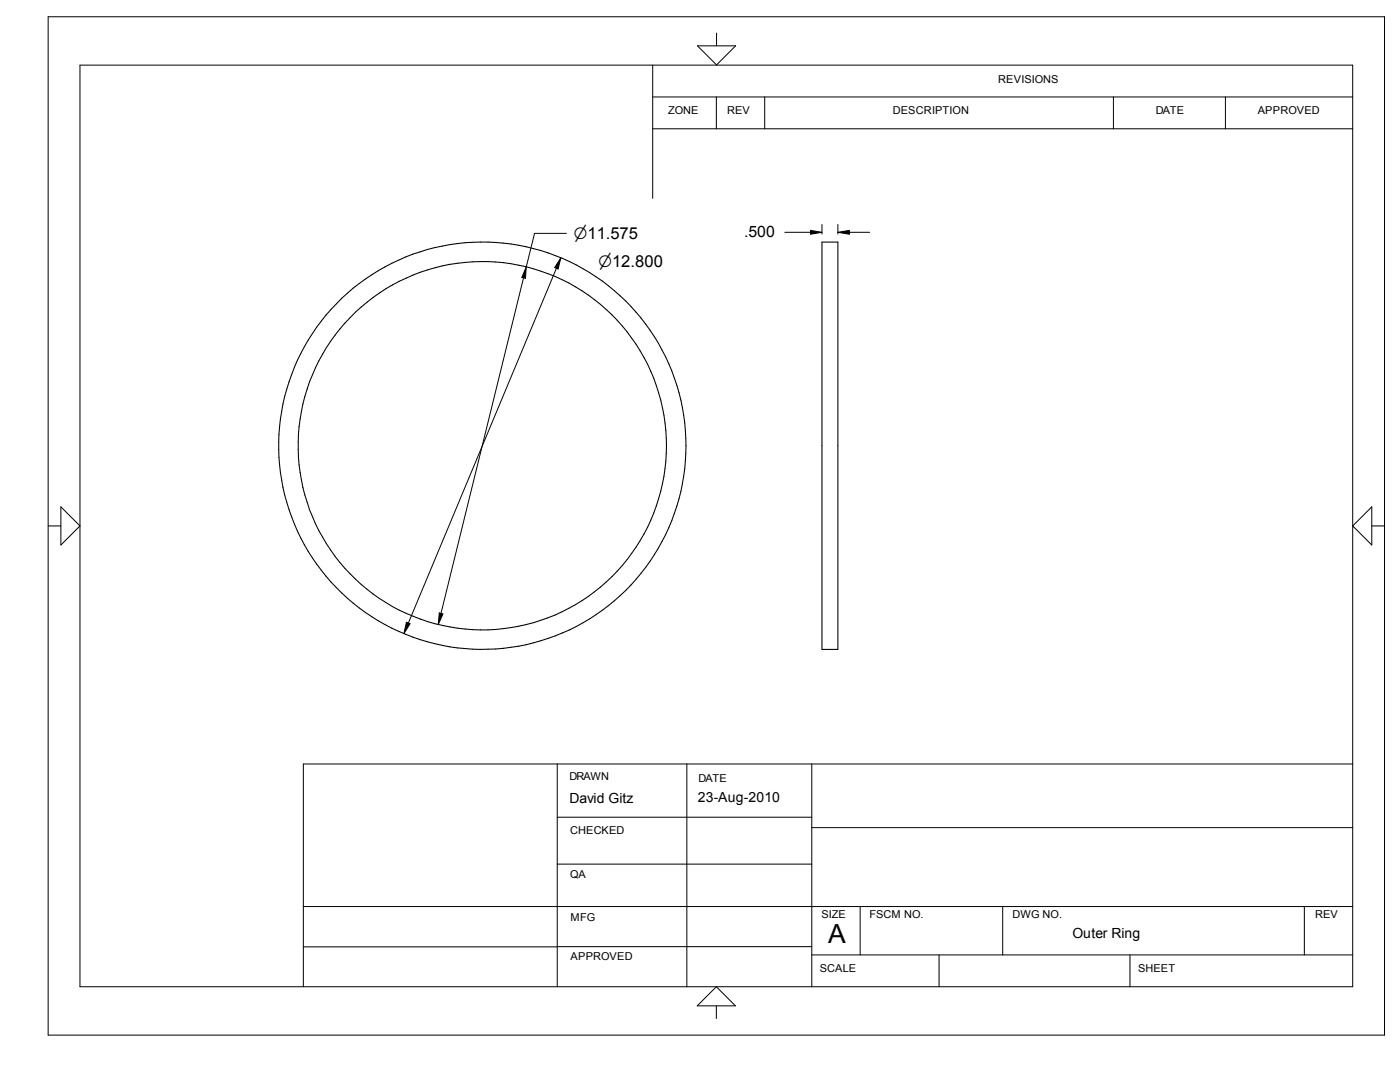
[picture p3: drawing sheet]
<svg xmlns="http://www.w3.org/2000/svg" width="279mm" height="216mm" viewBox="0 0 279 216" stroke-linecap="round" stroke-linejoin="round" font-family="sans-serif">
<g fill="none" stroke="#000" stroke-width=".21">
<path d="M164 48.3h3.2v81.3h-3.2z"/>
<circle cx="96.2" cy="88.9" r="40.6"/>
<circle cx="96.3" cy="88.9" r="36.7"/>
</g>
<g fill="none" stroke="#000" stroke-width=".2">
<path d="M9.6 3.3h266.7v203.2h-266.7zM16 13h254v183.9h-254zM130.3 19.3h139.7M130.3 13v26.6M139.2 9.1h7.6l-3.8 3.9zM143 19.3v6.4M143 6.6v2.5M152.6 19.3v6.4M222.2 19.3v6.4M244.6 19.3v6.4M130.3 25.7h139.7M104.5 55.5l-16.5 66.9"/>
<path d="M105 53.3l-.1 2.2-.8-.1zM111 53.6l-29.5 70.7M111.9 51.4l-.3 .8M111.9 51.4l-.5 2.3-.7-.3zM113 46.6h-6.3l-1.7 6.7M156.6 46.4h5.2M161.8 46l2.2 .4-2.2 .3zM164 44.8v1.9M167.2 44.8v1.9M167.2 46.4l2.3-.4v.7zM169.5 46.4h4.1M9.6 104.9h2.5"/>
<path d="M12.1 101.1l3.9 3.8-3.9 3.9zM273.8 101.1v7.7l-3.8-3.9zM273.8 104.9h2.5M81.1 124.2l.7 .3-1.2 1.9zM87.7 122.3l.7 .2-.9 2.1zM111.2 152.4v44.5M137.1 152.4v44.5M162 152.4v44.5M270 152.4h-209.5v44.5M111.2 172.4h50.8M111.2 163.1h50.8M162 165.1h108"/>
<path d="M60.5 188.9h50.7M60.5 180.9h209.5M111.2 188.9h50.8M143 196.9l3.8 3.8h-7.7zM162 190.5h108M171.7 180.9v9.6M187.4 190.5v6.4M200.1 180.9v9.6M225.5 190.5v6.4M260.3 180.9v9.6M143 200.7v2.5"/>
</g>
<path d="M104.1 53.4h.9v2.1h-.9zM110.7 51.5h1.2v2.2h-1.2zM161.8 46h2.2v.7h-2.2zM167.2 46h2.3v.7h-2.3zM80.6 124.2h1.2v2.2h-1.2zM87.5 122.3h.9v2.2h-.9z" fill="#000"/>
<text font-size="5.3" x="165.3" y="188.3">A</text>
<g font-size="3.1">
<text x="114.6" y="47.6">n11.575</text>
<text x="148.5" y="47.4">.500</text>
<text x="119.5" y="53.2">n12.800</text>
</g>
<g font-size="2.8">
<text x="113.7" y="160.2">David Gitz</text>
<text x="139.3" y="160.1">23-Aug-2010</text>
<text x="214" y="187.2">Outer Ring</text>
</g>
<g font-size="2.2">
<text x="199.2" y="16.6">REVISIONS</text>
<text x="133.3" y="22.8">ZONE</text>
<text x="145.1" y="22.8">REV</text>
<text x="178.2" y="22.8">DESCRIPTION</text>
<text x="230.7" y="22.8">DATE</text>
<text x="251" y="22.8">APPROVED</text>
<text x="113.7" y="155.7">DRAWN</text>
<text x="139.4" y="156">DATE</text>
<text x="113.8" y="166.3">CHECKED</text>
<text x="113.8" y="175.2">QA</text>
<text x="113.9" y="183.7">MFG</text>
<text x="164" y="183.2">SIZE</text>
<text x="173.5" y="183.2">FSCM NO.</text>
<text x="202.1" y="183.2">DWG NO.</text>
<text x="262.5" y="183.2">REV</text>
<text x="113.9" y="191.6">APPROVED</text>
<text x="163.6" y="193.9">SCALE</text>
<text x="227.1" y="193.9">SHEET</text>
</g>
</svg>
